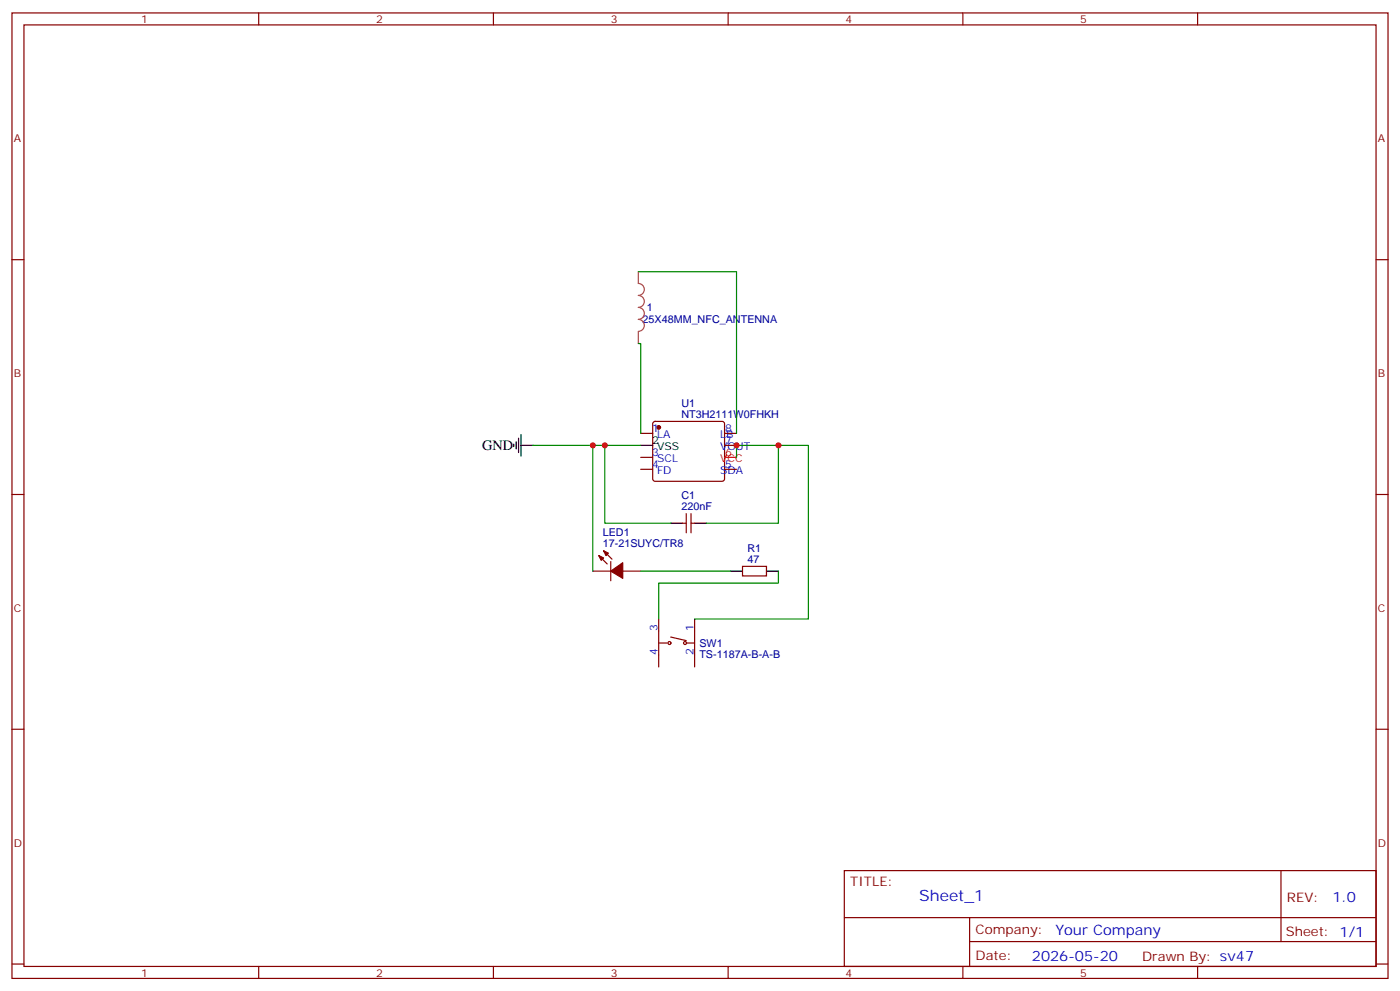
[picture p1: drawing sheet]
<svg xmlns="http://www.w3.org/2000/svg" width="412mm" height="292mm" viewBox="0 0 412 292" stroke-linecap="round" stroke-linejoin="round" font-family="sans-serif">
<g fill="none" stroke="#870000" stroke-width=".35">
<path d="M3.5 3.8h405.4v284.3h-405.4zM7.1 7.3h398.2v277.3h-398.2zM76.2 3.8v3.5M145.3 3.8v3.5M214.5 3.8v3.5M283.6 3.8v3.5M352.8 3.8v3.5M3.5 76.5h3.6M405.3 76.5h3.6M188.7 127.6h3.6M188.7 134.7h3.6M188.7 138.2h3.6"/>
<path d="M192.5 124.3l.5-.2h19.7l.5 .2 .2 .5v16.2l-.2 .5-.5 .2h-19.7l-.5-.2-.2-.5v-16.2zM213.4 127.6h3.6M213.4 138.2h3.6M213.4 131.2h3.6M3.5 145.6h3.6M201.1 154.1h1M202.1 151.3v5.6M203.6 151.3v5.6M203.6 154.1h1M405.3 145.6h3.6M174.6 168.2h5.3M176.4 163.6l2.5 2.5"/>
<path d="M177.8 162.2l2.5 2.5M179.9 165.4v5.6M183.4 168.2h5.3M218.7 166.8h7.1v2.8h-7.1zM194 182.3v14.1M194 189.4h2.5M197.6 187.6l4.5 1.1M202.1 189.4h2.5M204.6 182.3v14.1M3.5 214.8h3.6M405.3 214.8h3.6M248.7 256.4h156.6v28.2h-156.6z"/>
<path d="M377.3 256.4v20.9M248.7 270.2h156.5M285.6 277.3h119.6M285.6 270.2v14.2M3.5 283.9h3.6M76.2 284.6v3.5M145.3 284.6v3.5M214.5 284.6v3.5M283.6 284.6v3.5M352.8 284.6v3.5M405.3 283.9h3.6"/>
<circle cx="197.2" cy="189.4" r=".44"/>
<circle cx="201.8" cy="189.4" r=".44"/>
</g>
<g fill="#870000" stroke="#870000" stroke-width=".35">
<path d="M176.4 163.6l1.4 .7-.7 .7z"/>
<path d="M177.8 162.2l1.4 .7-.7 .7z"/>
<path d="M179.9 168.2l3.5-2.5v4.6z"/>
<circle cx="194" cy="125.9" r=".53"/>
</g>
<path d="M151.3 130.8v.7M152 130.1v2.1M152.8 129v4.3M153.5 131.2h3.5M153.5 128v6.3M188.7 131.2h3.6M197.6 154.1h3.5M204.6 154.1h3.5M215.2 168.2h3.5M225.8 168.2h3.5" fill="none" stroke="#000" stroke-width=".35"/>
<path d="M213.4 134.7h3.6" fill="none" stroke="#f00" stroke-width=".35"/>
<path d="M188 80v3.5a1.76 1.76 0 0 1 1.8 1.7 1.76 1.76 0 0 1-1.8 1.8 1.76 1.76 0 0 1 1.8 1.8 1.76 1.76 0 0 1-1.8 1.7 1.76 1.76 0 0 1 1.8 1.8 1.76 1.76 0 0 1-1.8 1.8 1.76 1.76 0 0 1 1.8 1.7 1.76 1.76 0 0 1-1.8 1.8M188 97.7v3.5" fill="none" stroke="#a64a4a" stroke-width=".35"/>
<path d="M188 80h29v47.6M188 101.2h.7v26.4M157 131.2h31.7M174.6 131.2v37M178.2 131.2v22.9h19.4M217 134.7v-3.5h12.3v22.9h-21.2M229.3 131.2h8.8v51.1h-33.5M188.7 168.2h26.5M229.3 168.2v3.5h-35.3v10.6" fill="none" stroke="#008700" stroke-width=".35"/>
<g fill="#c00">
<circle cx="217" cy="131.2" r=".88"/>
<circle cx="178.2" cy="131.2" r=".88"/>
<circle cx="174.6" cy="131.2" r=".88"/>
<circle cx="229.3" cy="131.2" r=".88"/>
</g>
<text font-size="4.6" fill="#00f" x="270.8" y="265.4">Sheet_1</text>
<text font-size="4.2" x="142" y="132.6">GND</text>
<g font-size="4.2" fill="#00f">
<text x="392.5" y="265.7">1.0</text>
<text x="310.9" y="275.2">Your Company</text>
<text x="304" y="283">2026-05-20</text>
</g>
<g font-size="3.9" fill="#800">
<text x="250.5" y="261">TITLE:</text>
<text x="379.1" y="265.7">REV:</text>
<text x="287.4" y="275.2">Company:</text>
<text x="378.7" y="275.8">Sheet: 1/1</text>
<text x="287.4" y="282.9">Date:</text>
<text x="336.4" y="282.9">Drawn By: sv47</text>
</g>
<g font-size="3.2" fill="#800">
<text x="41.6" y="6.8">1</text>
<text x="110.8" y="6.8">2</text>
<text x="179.9" y="6.8">3</text>
<text x="249.1" y="6.8">4</text>
<text x="318.2" y="6.8">5</text>
<text x="4.1" y="41.9">A</text>
<text x="405.9" y="41.9">A</text>
<text x="4.1" y="111.1">B</text>
<text x="405.9" y="111.1">B</text>
<text x="4.1" y="180.2">C</text>
<text x="405.9" y="180.2">C</text>
<text x="4.1" y="249.3">D</text>
<text x="405.9" y="249.3">D</text>
<text x="41.6" y="287.6">1</text>
<text x="110.8" y="287.6">2</text>
<text x="179.9" y="287.6">3</text>
<text x="249.1" y="287.6">4</text>
<text x="318.2" y="287.6">5</text>
</g>
<g font-size="3.2" fill="#000080">
<text x="189.3" y="95.2">25X48MM_NFC_ANTENNA</text>
<text x="190.5" y="91.7">1</text>
<text x="200.7" y="119.9">U1</text>
<text x="200.7" y="123">NT3H2111W0FHKH</text>
<text x="200.7" y="147">C1</text>
<text x="200.7" y="150.2">220nF</text>
<text x="177.6" y="161.1">17-21SUYC/TR8</text>
<text x="177.6" y="157.9">LED1</text>
<text x="220.1" y="165.7">47</text>
<text x="220.1" y="162.5">R1</text>
<text x="206" y="190.5">SW1</text>
<text x="206" y="193.7">TS-1187A-B-A-B</text>
</g>
<g font-size="3.2" fill="#00f">
<text x="192.1" y="127.3">1</text>
<text x="193.6" y="129">LA</text>
<text x="212.1" y="129">LB</text>
<text x="213.6" y="130.8">7</text>
<text x="213.6" y="127.3">8</text>
<text x="192.1" y="134.3">3</text>
<text x="192.1" y="137.9">4</text>
<text x="193.6" y="136.1">SCL</text>
<text x="212.1" y="132.6">VOUT</text>
<text x="213.6" y="137.9">5</text>
<text x="193.6" y="139.6">FD</text>
<text x="212.1" y="139.6">SDA</text>
<text x="193.7" y="185.8" transform="rotate(-90 193.7 185.8)">3</text>
<text x="204.3" y="185.8" transform="rotate(-90 204.3 185.8)">1</text>
<text x="193.7" y="192.9" transform="rotate(-90 193.7 192.9)">4</text>
<text x="204.3" y="192.9" transform="rotate(-90 204.3 192.9)">2</text>
</g>
<g font-size="3.2">
<text x="192.1" y="130.8">2</text>
<text x="193.6" y="132.6">VSS</text>
</g>
<g font-size="3.2" fill="#f00">
<text x="212.1" y="136.1">VCC</text>
<text x="213.6" y="134.3">6</text>
</g>
</svg>
